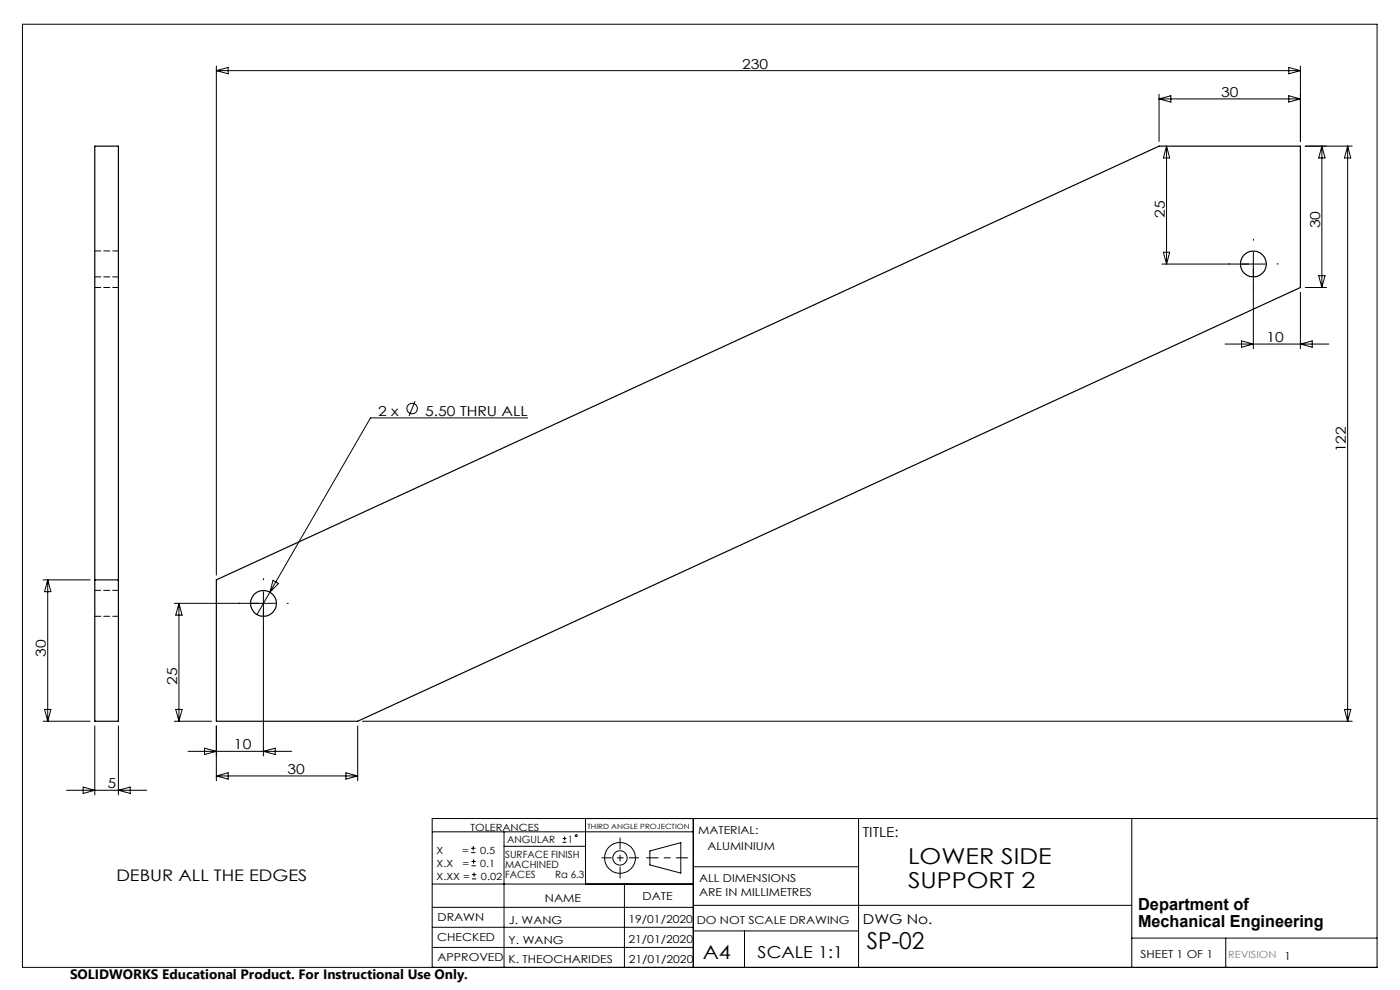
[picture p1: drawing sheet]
<svg xmlns="http://www.w3.org/2000/svg" width="297mm" height="210mm" viewBox="0 0 297 210" stroke-linecap="round" stroke-linejoin="round" font-family="sans-serif">
<g fill="none" stroke="#000" stroke-width=".21">
<path d="M4.8 5.1h287.3v200.1h-287.3zM45.9 14v108M45.9 15h230M45.9 15l2.5-.7v1.4zM245.9 20v10M273.4 14.3l2.5 .7-2.5 .7zM275.9 14v16M245.9 21h30M245.9 21l2.5-.7v1.4zM247.5 31l.6 2.5h-1.3zM247.5 31v25M273.4 20.3l2.5 .7-2.5 .7z"/>
<path d="M280.4 31v30M280.4 31l.7 2.5h-1.3zM285.9 31l.7 2.5h-1.4zM285.9 31v122M286.9 31h-10M246.5 56h21.9M246.8 53.5h1.3l-.6 2.5zM265.9 53.5v20.5M279.8 58.5h1.3l-.7 2.5zM259.9 73h22M263.4 72.3l2.5 .7-2.5 .7zM275.9 62v12"/>
<path d="M275.9 73l2.5-.7v1.4zM276.9 61h4.5M88.1 85.1l-1.3 3.2M111.9 88.6h-33.3l-21.3 37M9.1 123h10M10.1 123v30M10.1 123l.7 2.5h-1.3zM37 128h21.4M38 128v25M38 128l.6 2.5h-1.3zM55.9 125.5v34.9M57.3 125.6l-2.8 4.8"/>
<path d="M57.9 123.1l1.2 .7-1.8 1.8zM9.1 153h10M9.5 150.5h1.3l-.7 2.5zM20.1 154v14.6M25.1 154v14.6M37 153h7.9M37.3 150.5h1.3l-.6 2.5zM39.9 159.4h22M43.4 158.7l2.5 .7-2.5 .6zM45.9 154v11.6M55.9 159.4l2.5-.7v1.3zM75.9 154v11.6"/>
<path d="M76.9 153h210M285.2 150.5h1.4l-.7 2.5zM14.1 167.6h17M17.6 167l2.5 .6-2.5 .7zM25.1 167.6l2.5-.6v1.3zM45.9 164.6l2.5-.7v1.4zM45.9 164.6h30M73.4 163.9l2.5 .7-2.5 .7zM91.7 176.5h55.4M99.9 179.9h1M100.4 179.5v.9M106.9 176.5v28.7"/>
<path d="M106.9 179.5h17.3M119.3 178.7h.9M119.3 177.9h.9M119.8 177.4v.9M124.2 173.6v13.9M147.1 173.6v31.6M182.1 173.6v31.6M240.1 173.6v31.6M292.1 173.6h-200.4v31.6M91.7 196.7h55.4M91.7 192.5h55.4M91.7 187.5h55.4"/>
<path d="M99.9 180.9h1M100 183.6h.9M100 182.7h.9M100.1 186.4h.9M100.1 185.5h.9M100.5 182.3v.9M100.6 185.1v.9M132.5 187.5v17.7M137.9 180.5l6.5-1.8v6.5l-6.5-1.7zM147.1 183.9h35M147.1 197.5h35M147.1 192h93"/>
<path d="M157.9 197.5v7.7M240.1 199h52M260 199v6.2M91.7 201h55.4"/>
<circle cx="87.4" cy="86.7" r="1.11"/>
<circle cx="122.2" cy="177.3" r=".2"/>
<circle cx="131.5" cy="182" r="1.52"/>
<circle cx="131.5" cy="182" r="3.3"/>
</g>
<path d="M145.9 182h-8.7" fill="none" stroke="#000" stroke-width=".21" stroke-dasharray="15.2 1.3 1.3 1.3" stroke-dashoffset="12.8"/>
<path d="M131.5 177.7v8.6" fill="none" stroke="#000" stroke-width=".21" stroke-dasharray="15.2 1.3 1.3 1.3" stroke-dashoffset="12.9"/>
<path d="M127.7 182h7.8" fill="none" stroke="#000" stroke-width=".21" stroke-dasharray="15.2 1.3 1.3 1.3" stroke-dashoffset="13.3"/>
<path d="M260.9 56h-.2M265.9 51v-.3M270.9 56h.3M265.9 61v.2M50.9 128h-.2M55.9 123v-.3M55.9 133v.2M60.9 128h.3" fill="none" stroke="#000" stroke-width=".21" stroke-dasharray="15.2 1.3 1.3 1.3"/>
<g fill="none" stroke="#000" stroke-width=".25">
<path d="M20.1 31h5v122h-5zM20.1 123h5M45.9 123l200-92h30v30l-200 92h-30z"/>
<circle cx="265.9" cy="56" r="2.75"/>
<circle cx="55.9" cy="128" r="2.75"/>
</g>
<path d="M20.1 58.7h5M25.1 53.2h-5M20.1 61h5M20.1 130.7h5M25.1 125.2h-5" fill="none" stroke="#000" stroke-width=".21" stroke-dasharray="1.3 .6"/>
<text font-size="4.9" x="183.9" y="201.4">SP-02</text>
<g font-size="4.7">
<text x="192.6" y="183.3">LOWER SIDE</text>
<text x="192.6" y="188.4">SUPPORT 2</text>
</g>
<text font-size="4.1" x="149.1" y="203.3">A4</text>
<g font-size="3.5">
<text x="241.4" y="193.1">Department of</text>
<text x="241.4" y="196.6">Mechanical Engineering</text>
<text x="160.7" y="203.2">SCALE 1:1</text>
</g>
<text font-size="3.4" x="24.7" y="187">DEBUR ALL THE EDGES</text>
<g font-size="2.9">
<text x="157.4" y="14.6">230</text>
<text x="259.1" y="20.6">30</text>
<text x="247.1" y="46.1" transform="rotate(-90 247.1 46.1)">25</text>
<text x="280" y="48.5" transform="rotate(-90 280 48.5)">30</text>
<text x="268.7" y="72.5">10</text>
<text x="80.2" y="88.2">2 x</text>
<text x="90.2" y="88.2">5.50 THRU ALL</text>
<text x="285.5" y="95.9" transform="rotate(-90 285.5 95.9)">122</text>
<text x="9.7" y="139.3" transform="rotate(-90 9.7 139.3)">30</text>
<text x="37.6" y="145.3" transform="rotate(-90 37.6 145.3)">25</text>
<text x="49.6" y="159">10</text>
<text x="22.8" y="167.2">5</text>
<text x="61" y="164.2">30</text>
<text x="183" y="177.5">TITLE:</text>
<text x="183.1" y="196">DWG No.</text>
<text x="14.9" y="207.6">SOLIDWORKS Educational Product. For Instructional Use Only.</text>
</g>
<g font-size="2.3">
<text x="148.1" y="177">MATERIAL:</text>
<text x="150.1" y="180.4">ALUMINIUM</text>
<text x="115.6" y="191.3">NAME</text>
<text x="136.3" y="191">DATE</text>
<text x="148.3" y="187.1">ALL DIMENSIONS</text>
<text x="148.3" y="190.1">ARE IN MILLIMETRES</text>
<text x="92.8" y="195.5">DRAWN</text>
<text x="107.9" y="196">J. WANG</text>
<text x="133.3" y="195.8">19/01/2020</text>
<text x="147.8" y="195.9">DO NOT SCALE DRAWING</text>
<text x="92.8" y="199.5">CHECKED</text>
<text x="92.8" y="203.9">APPROVED</text>
<text x="107.9" y="200.2">Y. WANG</text>
<text x="133.3" y="200.1">21/01/2020</text>
<text x="242" y="203.2">SHEET 1 OF 1</text>
<text x="272.5" y="203.7">1</text>
<text x="107.9" y="204.3">K. THEOCHARIDES</text>
<text x="133.4" y="204.3">21/01/2020</text>
</g>
<g font-size="2.1">
<text x="99.8" y="176.2">TOLERANCES</text>
<text x="107.6" y="178.8">ANGULAR</text>
<text x="120.5" y="178.8">1</text>
<text x="92.6" y="181.1">X</text>
<text x="92.6" y="183.9">X.X</text>
<text x="98" y="181.1">=</text>
<text x="98.1" y="183.9">=</text>
<text x="101.8" y="181.1">0.5</text>
<text x="101.9" y="183.9">0.1</text>
<text x="107.2" y="182">SURFACE FINISH</text>
<text x="107.2" y="184.1">MACHINED</text>
<text x="92.6" y="186.7">X.XX =</text>
<text x="102" y="186.7">0.02</text>
<text x="107.2" y="186.2">FACES</text>
<text x="117.8" y="186.2">Ra 6.3</text>
</g>
<text font-size="2.1" fill="#808080" x="260.6" y="203.2">REVISION</text>
<text font-size="1.5" x="124.6" y="175.8">THIRD ANGLE PROJECTION</text>
</svg>
